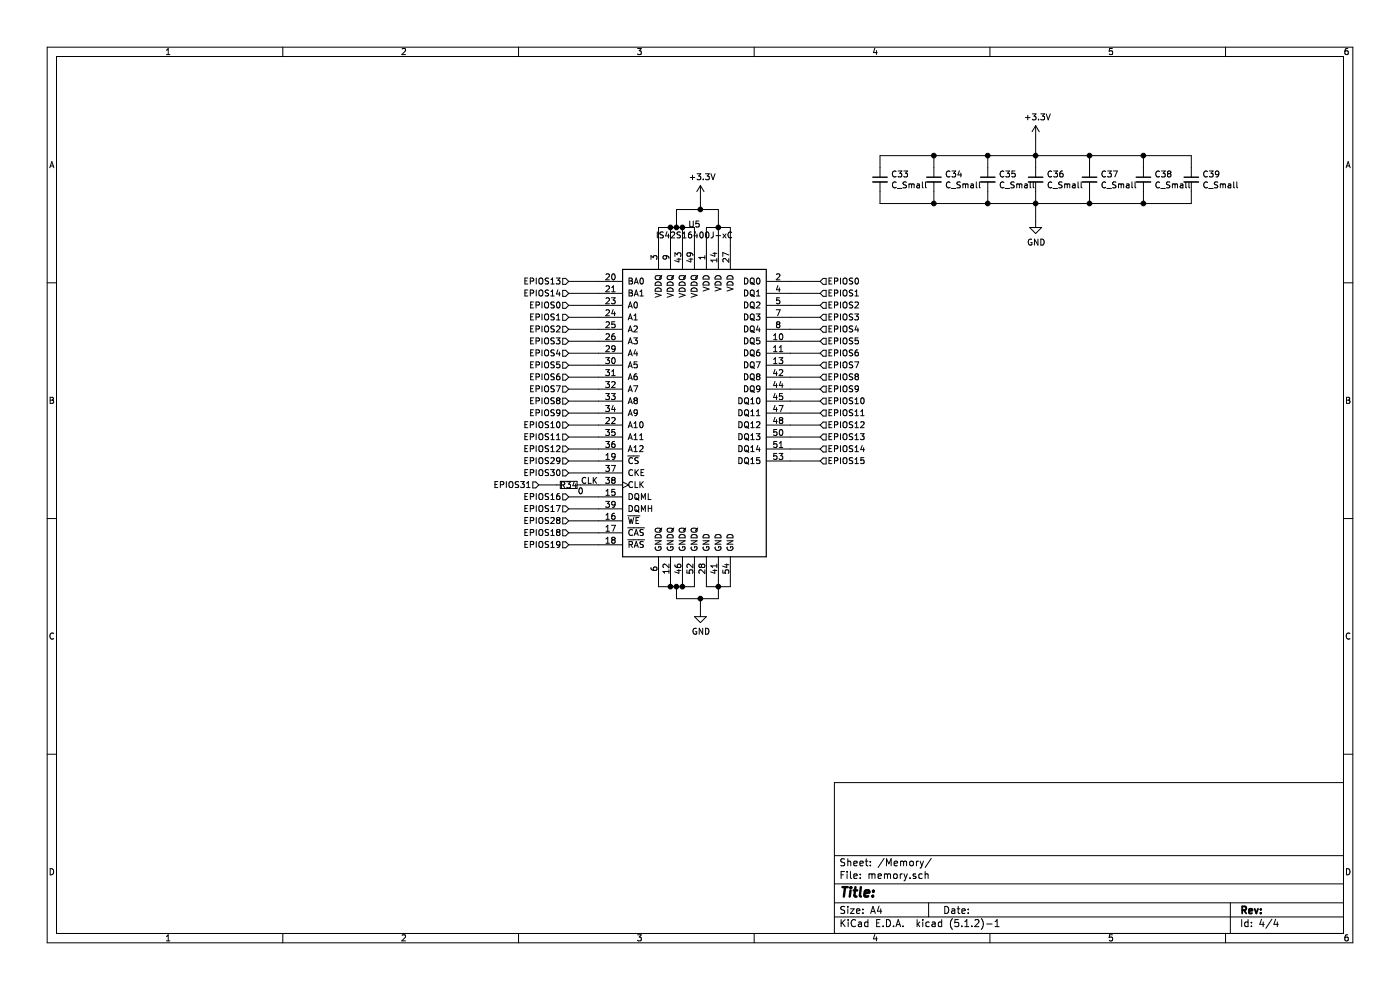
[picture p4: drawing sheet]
EESchema Schematic File Version 4
LIBS:Raptor2000-cache
EELAYER 29 0
EELAYER END
$Descr A4 11693 8268
encoding utf-8
Sheet 4 4
Title ""
Date ""
Rev ""
Comp ""
Comment1 ""
Comment2 ""
Comment3 ""
Comment4 ""
$EndDescr
Wire Wire Line
	5900 2050 5900 1900
Wire Wire Line
	5900 1900 6000 1900
Wire Wire Line
	6100 1900 6100 2050
Wire Wire Line
	6000 2050 6000 1900
Connection ~ 6000 1900
Wire Wire Line
	6000 1900 6100 1900
Wire Wire Line
	6000 1900 6000 1750
Wire Wire Line
	5500 2050 5500 1900
Wire Wire Line
	5500 1900 5600 1900
Wire Wire Line
	5800 1900 5800 2050
Wire Wire Line
	5700 2050 5700 1900
Connection ~ 5700 1900
Wire Wire Line
	5700 1900 5800 1900
Wire Wire Line
	5600 2050 5600 1900
Connection ~ 5600 1900
Wire Wire Line
	5600 1900 5650 1900
Wire Wire Line
	5650 1900 5650 1750
Connection ~ 5650 1900
Wire Wire Line
	5650 1900 5700 1900
Wire Wire Line
	5500 4850 5500 4900
Wire Wire Line
	5500 4900 5600 4900
Wire Wire Line
	5800 4900 5800 4850
Wire Wire Line
	5900 4850 5900 4900
Wire Wire Line
	5900 4900 6000 4900
Wire Wire Line
	6100 4900 6100 4850
Wire Wire Line
	6000 4850 6000 4900
Connection ~ 6000 4900
Wire Wire Line
	6000 4900 6100 4900
Wire Wire Line
	5600 4850 5600 4900
Connection ~ 5600 4900
Wire Wire Line
	5600 4900 5650 4900
Wire Wire Line
	5700 4850 5700 4900
Connection ~ 5700 4900
Wire Wire Line
	5700 4900 5800 4900
Wire Wire Line
	5650 4900 5650 5000
Connection ~ 5650 4900
Wire Wire Line
	5650 4900 5700 4900
Wire Wire Line
	6000 4900 6000 5000
$Comp
L Device:R_Small R34
U 1 1
P 4750 4050
F 0 "R34" V 4750 4050 50  0000 C CNN
F 1 "0" V 4800 4150 50  0000 C CNN
F 2 "Resistor_SMD:R_0603_1608Metric" H 4750 4050 50  0001 C CNN
F 3 "~" H 4750 4050 50  0001 C CNN
	1    4750 4050
	0    1    1    0   
$EndComp
Wire Wire Line
	4850 4050 5000 4050
Wire Wire Line
	4650 4050 4500 4050
$Comp
L Exodus_Memory_RAM:IS42S16400J-xC U5
U 1 1
P 5800 3450
F 0 "U5" H 5800 5028 50  0000 C CNN
F 1 "IS42S16400J-xC" H 5800 4937 50  0000 C CNN
F 2 "Package_SO:TSOP-II-54_22.2x10.16mm_P0.8mm" H 5800 3450 50  0001 C CNN
F 3 "http://www.issi.com/WW/pdf/42-45S16400J.pdf" H 5200 4700 50  0001 C CNN
	1    5800 3450
	1    0    0    -1  
$EndComp
Wire Wire Line
	5000 2550 4750 2550
Wire Wire Line
	5000 2650 4750 2650
Wire Wire Line
	5000 2750 4750 2750
Wire Wire Line
	5000 2850 4750 2850
Wire Wire Line
	5000 2950 4750 2950
Wire Wire Line
	5000 3050 4750 3050
Wire Wire Line
	5000 3150 4750 3150
Wire Wire Line
	5000 3250 4750 3250
Wire Wire Line
	5000 3350 4750 3350
Wire Wire Line
	5000 3450 4750 3450
Wire Wire Line
	5000 3550 4750 3550
Wire Wire Line
	5000 3650 4750 3650
Wire Wire Line
	5000 3750 4750 3750
Wire Wire Line
	5000 3850 4750 3850
Wire Wire Line
	5000 3950 4750 3950
Wire Wire Line
	5000 4150 4750 4150
Wire Wire Line
	5000 4250 4750 4250
Wire Wire Line
	5000 4350 4750 4350
Wire Wire Line
	5000 4450 4750 4450
Wire Wire Line
	5000 4550 4750 4550
Wire Wire Line
	5000 2350 4750 2350
Wire Wire Line
	5000 2450 4750 2450
Text HLabel 4750 2350 0    50   Input ~ 0
EPIOS13
Text HLabel 4750 2450 0    50   Input ~ 0
EPIOS14
Text HLabel 4750 2550 0    50   Input ~ 0
EPIOS0
Text HLabel 4750 2650 0    50   Input ~ 0
EPIOS1
Text HLabel 4750 2750 0    50   Input ~ 0
EPIOS2
Text HLabel 4750 2850 0    50   Input ~ 0
EPIOS3
Text HLabel 4750 2950 0    50   Input ~ 0
EPIOS4
Text HLabel 4750 3050 0    50   Input ~ 0
EPIOS5
Text HLabel 4750 3150 0    50   Input ~ 0
EPIOS6
Text HLabel 4750 3250 0    50   Input ~ 0
EPIOS7
Text HLabel 4750 3350 0    50   Input ~ 0
EPIOS8
Text HLabel 4750 3450 0    50   Input ~ 0
EPIOS9
Text HLabel 4750 3550 0    50   Input ~ 0
EPIOS10
Text HLabel 4750 3650 0    50   Input ~ 0
EPIOS11
Text HLabel 4750 3750 0    50   Input ~ 0
EPIOS12
Wire Wire Line
	6600 2350 6850 2350
Wire Wire Line
	6600 2450 6850 2450
Wire Wire Line
	6600 2550 6850 2550
Wire Wire Line
	6600 2650 6850 2650
Wire Wire Line
	6600 2750 6850 2750
Wire Wire Line
	6600 2850 6850 2850
Wire Wire Line
	6600 2950 6850 2950
Wire Wire Line
	6600 3050 6850 3050
Wire Wire Line
	6600 3150 6850 3150
Wire Wire Line
	6600 3250 6850 3250
Wire Wire Line
	6600 3350 6850 3350
Wire Wire Line
	6600 3450 6850 3450
Wire Wire Line
	6600 3550 6850 3550
Text HLabel 6850 2350 2    50   Input ~ 0
EPIOS0
Text HLabel 6850 2450 2    50   Input ~ 0
EPIOS1
Text HLabel 6850 2550 2    50   Input ~ 0
EPIOS2
Text HLabel 6850 2650 2    50   Input ~ 0
EPIOS3
Text HLabel 6850 2750 2    50   Input ~ 0
EPIOS4
Text HLabel 6850 2850 2    50   Input ~ 0
EPIOS5
Text HLabel 6850 2950 2    50   Input ~ 0
EPIOS6
Text HLabel 6850 3050 2    50   Input ~ 0
EPIOS7
Text HLabel 6850 3150 2    50   Input ~ 0
EPIOS8
Text HLabel 6850 3250 2    50   Input ~ 0
EPIOS9
Text HLabel 6850 3350 2    50   Input ~ 0
EPIOS10
Text HLabel 6850 3450 2    50   Input ~ 0
EPIOS11
Text HLabel 6850 3550 2    50   Input ~ 0
EPIOS12
Wire Wire Line
	6600 3650 6850 3650
Wire Wire Line
	6600 3750 6850 3750
Wire Wire Line
	6600 3850 6850 3850
Text HLabel 6850 3650 2    50   Input ~ 0
EPIOS13
Text HLabel 6850 3750 2    50   Input ~ 0
EPIOS14
Text HLabel 6850 3850 2    50   Input ~ 0
EPIOS15
Wire Wire Line
	5650 5000 5850 5000
Wire Wire Line
	5850 5000 5850 5100
Connection ~ 5850 5000
Wire Wire Line
	5850 5000 6000 5000
$Comp
L power:GND #PWR0188
U 1 1
P 5850 5100
F 0 "#PWR0188" H 5850 4850 50  0001 C CNN
F 1 "GND" H 5855 4927 50  0000 C CNN
F 2 "" H 5850 5100 50  0001 C CNN
F 3 "" H 5850 5100 50  0001 C CNN
	1    5850 5100
	1    0    0    -1  
$EndComp
$Comp
L power:+3.3V #PWR0189
U 1 1
P 5850 1650
F 0 "#PWR0189" H 5850 1500 50  0001 C CNN
F 1 "+3.3V" H 5865 1823 50  0000 C CNN
F 2 "" H 5850 1650 50  0001 C CNN
F 3 "" H 5850 1650 50  0001 C CNN
	1    5850 1650
	1    0    0    -1  
$EndComp
Wire Wire Line
	5650 1750 5850 1750
Wire Wire Line
	5850 1650 5850 1750
Connection ~ 5850 1750
Wire Wire Line
	5850 1750 6000 1750
Text HLabel 4750 3850 0    50   Input ~ 0
EPIOS29
Text HLabel 4750 3950 0    50   Input ~ 0
EPIOS30
Text HLabel 4500 4050 0    50   Input ~ 0
EPIOS31
Text HLabel 4750 4150 0    50   Input ~ 0
EPIOS16
Text HLabel 4750 4250 0    50   Input ~ 0
EPIOS17
Text HLabel 4750 4350 0    50   Input ~ 0
EPIOS28
Text HLabel 4750 4450 0    50   Input ~ 0
EPIOS18
Text HLabel 4750 4550 0    50   Input ~ 0
EPIOS19
$Comp
L Device:C_Small C34
U 1 1
P 7800 1500
F 0 "C34" H 7892 1546 50  0000 L CNN
F 1 "C_Small" H 7892 1455 50  0000 L CNN
F 2 "Capacitor_SMD:C_0603_1608Metric" H 7800 1500 50  0001 C CNN
F 3 "~" H 7800 1500 50  0001 C CNN
	1    7800 1500
	1    0    0    -1  
$EndComp
$Comp
L Device:C_Small C35
U 1 1
P 8250 1500
F 0 "C35" H 8342 1546 50  0000 L CNN
F 1 "C_Small" H 8342 1455 50  0000 L CNN
F 2 "Capacitor_SMD:C_0603_1608Metric" H 8250 1500 50  0001 C CNN
F 3 "~" H 8250 1500 50  0001 C CNN
	1    8250 1500
	1    0    0    -1  
$EndComp
$Comp
L Device:C_Small C36
U 1 1
P 8650 1500
F 0 "C36" H 8742 1546 50  0000 L CNN
F 1 "C_Small" H 8742 1455 50  0000 L CNN
F 2 "Capacitor_SMD:C_0603_1608Metric" H 8650 1500 50  0001 C CNN
F 3 "~" H 8650 1500 50  0001 C CNN
	1    8650 1500
	1    0    0    -1  
$EndComp
$Comp
L Device:C_Small C37
U 1 1
P 9100 1500
F 0 "C37" H 9192 1546 50  0000 L CNN
F 1 "C_Small" H 9192 1455 50  0000 L CNN
F 2 "Capacitor_SMD:C_0603_1608Metric" H 9100 1500 50  0001 C CNN
F 3 "~" H 9100 1500 50  0001 C CNN
	1    9100 1500
	1    0    0    -1  
$EndComp
$Comp
L Device:C_Small C38
U 1 1
P 9550 1500
F 0 "C38" H 9642 1546 50  0000 L CNN
F 1 "C_Small" H 9642 1455 50  0000 L CNN
F 2 "Capacitor_SMD:C_0603_1608Metric" H 9550 1500 50  0001 C CNN
F 3 "~" H 9550 1500 50  0001 C CNN
	1    9550 1500
	1    0    0    -1  
$EndComp
$Comp
L Device:C_Small C39
U 1 1
P 9950 1500
F 0 "C39" H 10042 1546 50  0000 L CNN
F 1 "C_Small" H 10042 1455 50  0000 L CNN
F 2 "Capacitor_SMD:C_0603_1608Metric" H 9950 1500 50  0001 C CNN
F 3 "~" H 9950 1500 50  0001 C CNN
	1    9950 1500
	1    0    0    -1  
$EndComp
$Comp
L Device:C_Small C33
U 1 1
P 7350 1500
F 0 "C33" H 7442 1546 50  0000 L CNN
F 1 "C_Small" H 7442 1455 50  0000 L CNN
F 2 "Capacitor_SMD:C_0603_1608Metric" H 7350 1500 50  0001 C CNN
F 3 "~" H 7350 1500 50  0001 C CNN
	1    7350 1500
	1    0    0    -1  
$EndComp
Wire Wire Line
	7350 1400 7350 1300
Wire Wire Line
	7350 1300 7800 1300
Wire Wire Line
	9950 1300 9950 1400
Wire Wire Line
	9950 1600 9950 1700
Wire Wire Line
	9950 1700 9550 1700
Wire Wire Line
	7350 1700 7350 1600
Wire Wire Line
	7800 1600 7800 1700
Connection ~ 7800 1700
Wire Wire Line
	7800 1700 7350 1700
Wire Wire Line
	8250 1600 8250 1700
Connection ~ 8250 1700
Wire Wire Line
	8250 1700 7800 1700
Wire Wire Line
	8650 1600 8650 1700
Connection ~ 8650 1700
Wire Wire Line
	8650 1700 8250 1700
Wire Wire Line
	9100 1600 9100 1700
Connection ~ 9100 1700
Wire Wire Line
	9100 1700 8650 1700
Wire Wire Line
	9550 1600 9550 1700
Connection ~ 9550 1700
Wire Wire Line
	9550 1700 9100 1700
Wire Wire Line
	9550 1400 9550 1300
Connection ~ 9550 1300
Wire Wire Line
	9550 1300 9950 1300
Wire Wire Line
	9100 1400 9100 1300
Connection ~ 9100 1300
Wire Wire Line
	9100 1300 9550 1300
Wire Wire Line
	8650 1400 8650 1300
Connection ~ 8650 1300
Wire Wire Line
	8650 1300 9100 1300
Wire Wire Line
	8250 1400 8250 1300
Connection ~ 8250 1300
Wire Wire Line
	8250 1300 8650 1300
Wire Wire Line
	7800 1400 7800 1300
Connection ~ 7800 1300
Wire Wire Line
	7800 1300 8250 1300
$Comp
L power:+3.3V #PWR0190
U 1 1
P 8650 1150
F 0 "#PWR0190" H 8650 1000 50  0001 C CNN
F 1 "+3.3V" H 8665 1323 50  0000 C CNN
F 2 "" H 8650 1150 50  0001 C CNN
F 3 "" H 8650 1150 50  0001 C CNN
	1    8650 1150
	1    0    0    -1  
$EndComp
Wire Wire Line
	8650 1150 8650 1300
$Comp
L power:GND #PWR0191
U 1 1
P 8650 1850
F 0 "#PWR0191" H 8650 1600 50  0001 C CNN
F 1 "GND" H 8655 1677 50  0000 C CNN
F 2 "" H 8650 1850 50  0001 C CNN
F 3 "" H 8650 1850 50  0001 C CNN
	1    8650 1850
	1    0    0    -1  
$EndComp
Wire Wire Line
	8650 1700 8650 1850
Text Label 4850 4050 0    50   ~ 0
CLK
$EndSCHEMATC
